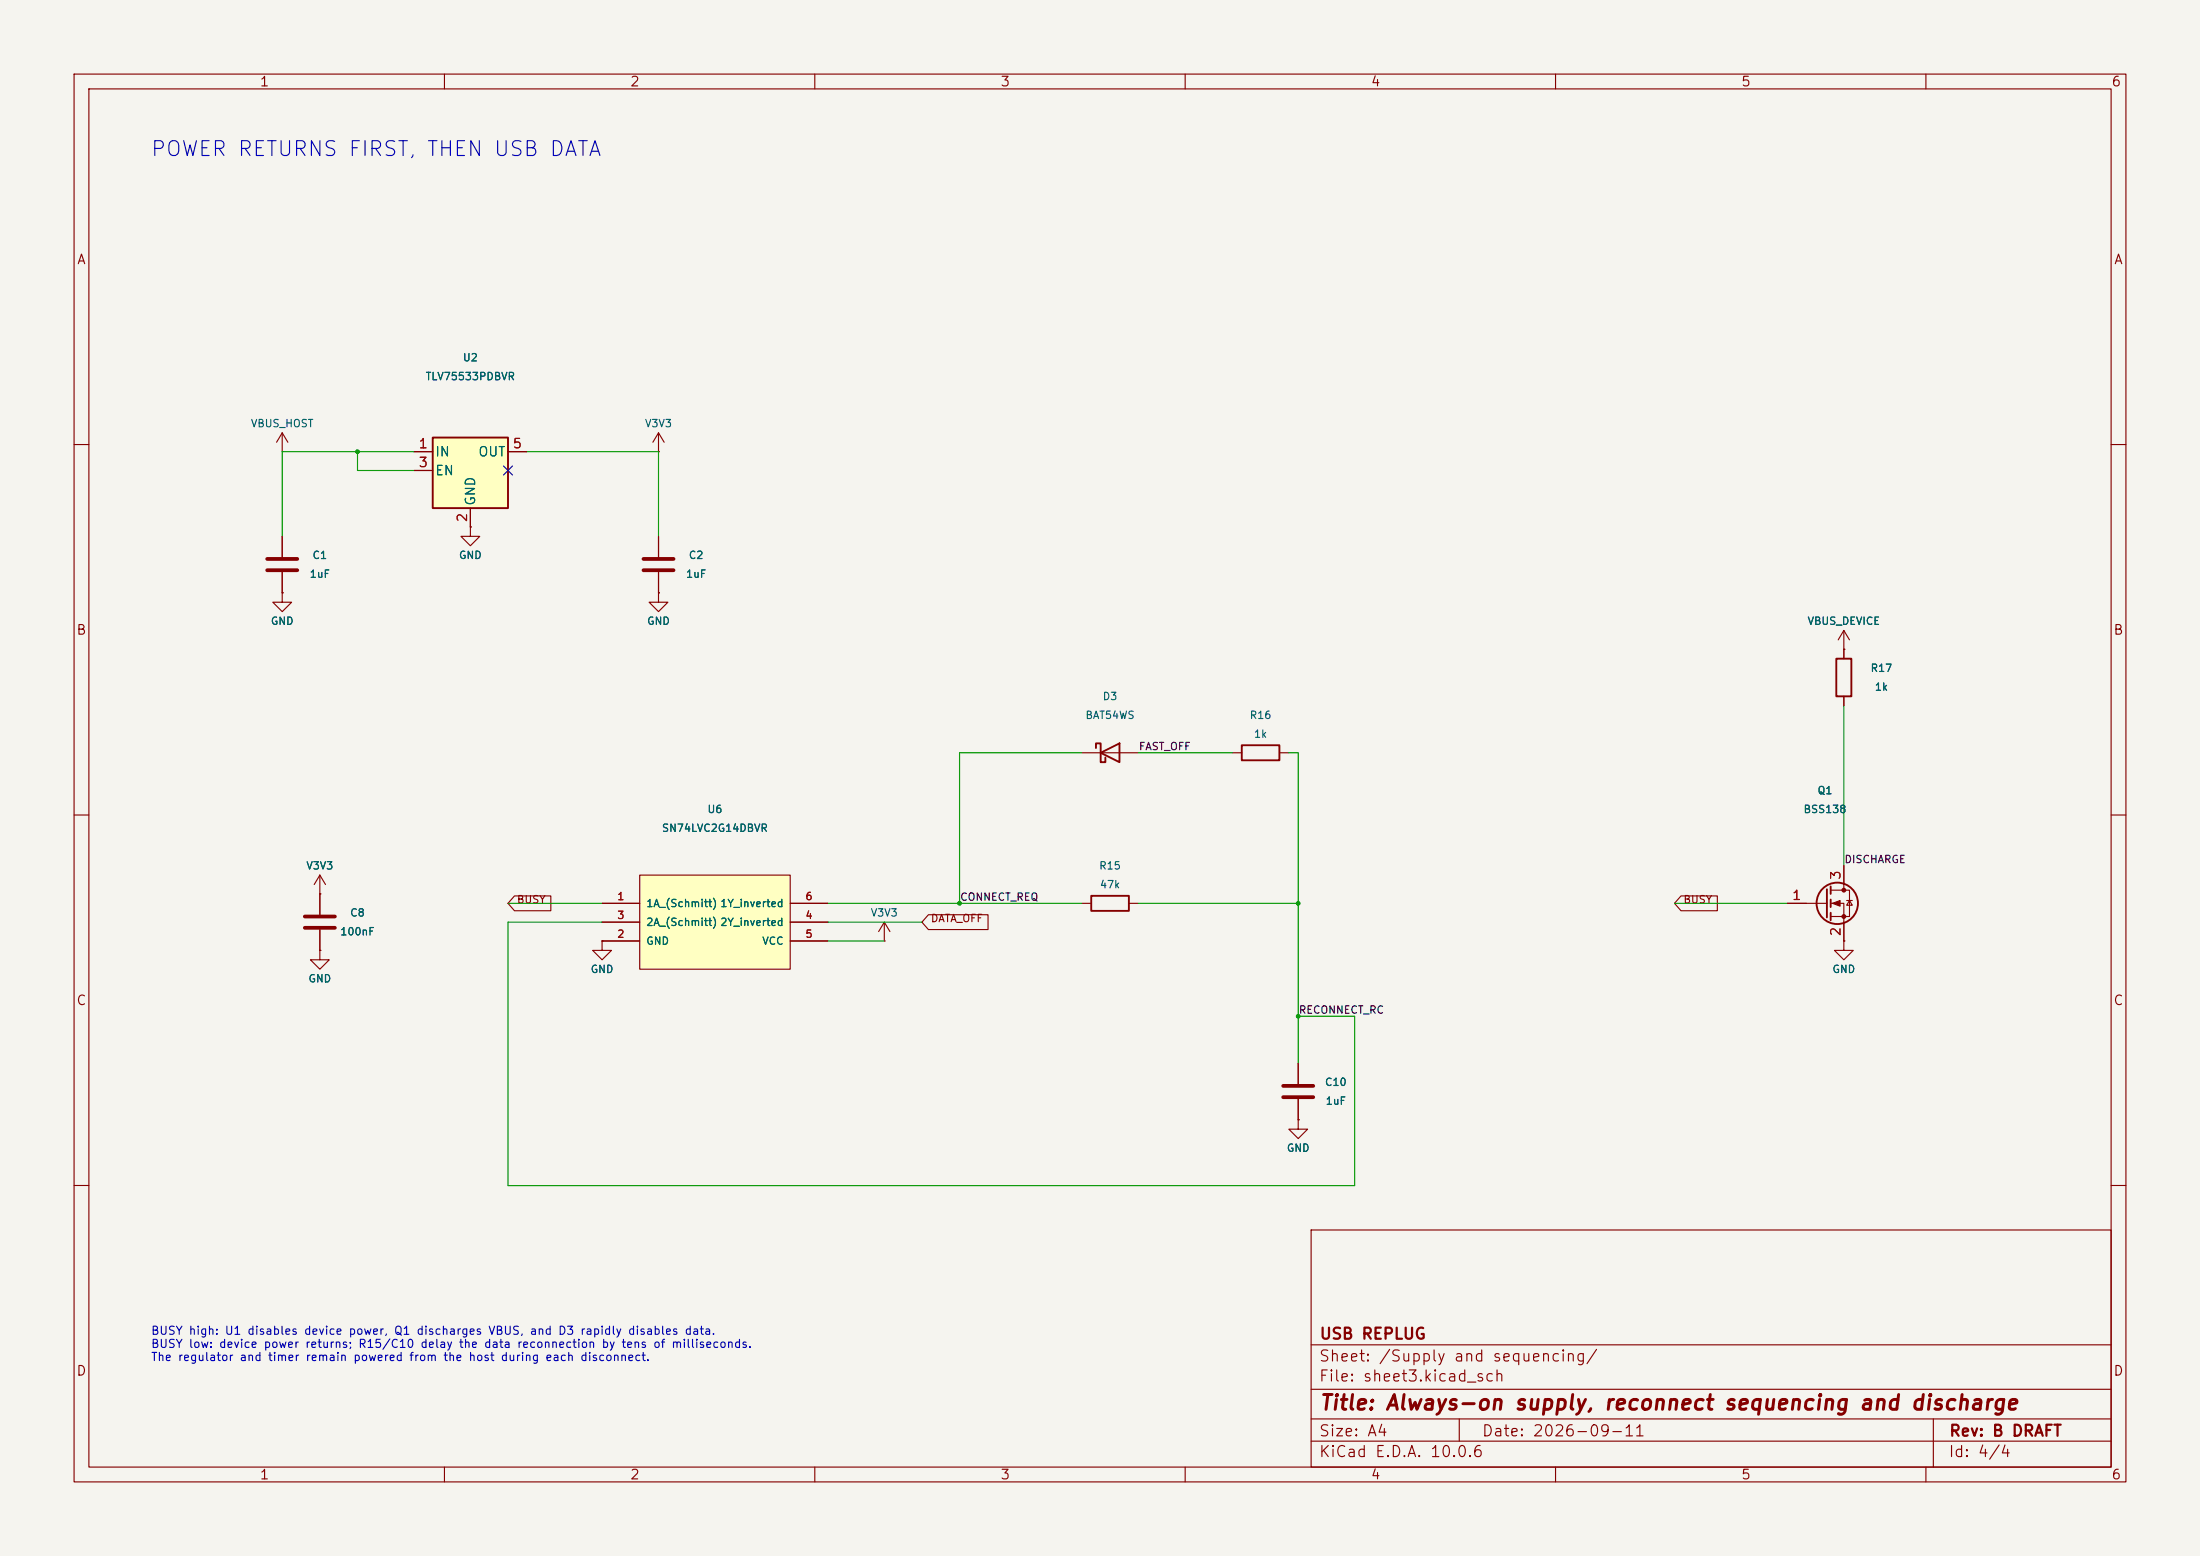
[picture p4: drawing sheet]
(kicad_sch (version 20250114) (generator "eeschema") (paper "A4") (title_block (title "Always-on supply, reconnect sequencing and discharge") (date "2026-09-11") (rev "B DRAFT") (company "USB REPLUG")) (lib_symbols (symbol "Regulator_Linear:TLV75533PDBV" (pin_names (offset 0.254)) (exclude_from_sim no) (in_bom yes) (on_board yes) (in_pos_files yes) (duplicate_pin_numbers_are_jumpers no) (symbol "TLV75533PDBV_0_1" (rectangle (start -5.08 4.445) (end 5.08 -5.08) (stroke (width 0.254) (type default)) (fill (type background)))) (symbol "TLV75533PDBV_1_1" (pin power_in line (at -7.62 2.54 0) (length 2.54) (name "IN" (effects (font (size 1.27 1.27)))) (number "1" (effects (font (size 1.27 1.27))))) (pin power_in line (at 0 -7.62 90) (length 2.54) (name "GND" (effects (font (size 1.27 1.27)))) (number "2" (effects (font (size 1.27 1.27))))) (pin input line (at -7.62 0 0) (length 2.54) (name "EN" (effects (font (size 1.27 1.27)))) (number "3" (effects (font (size 1.27 1.27))))) (pin no_connect line (at 5.08 0 180) (length 2.54) (hide yes) (name "NC" (effects (font (size 1.27 1.27)))) (number "4" (effects (font (size 1.27 1.27))))) (pin power_out line (at 7.62 2.54 180) (length 2.54) (name "OUT" (effects (font (size 1.27 1.27)))) (number "5" (effects (font (size 1.27 1.27)))))) (embedded_fonts no) (property "Reference" "U" (at -3.81 5.715 0) (show_name no) (do_not_autoplace no) (effects (font (size 1.27 1.27)))) (property "Value" "TLV75533PDBV" (at 0 5.715 0) (show_name no) (do_not_autoplace no) (effects (font (size 1.27 1.27)) (justify left))) (property "Footprint" "Package_TO_SOT_SMD:SOT-23-5" (at 0 8.255 0) (show_name no) (do_not_autoplace no) (hide yes) (effects (font (size 1.27 1.27) (italic yes)))) (property "Datasheet" "http://www.ti.com/lit/ds/symlink/tlv755p.pdf" (at 0 1.27 0) (show_name no) (do_not_autoplace no) (hide yes) (effects (font (size 1.27 1.27)))) (property "Description" "500mA Low Dropout Voltage Regulator, Fixed Output 3.3V, SOT-23-5" (at 0 0 0) (show_name no) (do_not_autoplace no) (hide yes) (effects (font (size 1.27 1.27)))) (property "ki_keywords" "LDO Regulator Fixed Positive" (at 0 0 0) (show_name no) (do_not_autoplace no) (hide yes) (effects (font (size 1.27 1.27)))) (property "ki_fp_filters" "SOT?23*" (at 0 0 0) (show_name no) (do_not_autoplace no) (hide yes) (effects (font (size 1.27 1.27))))) (symbol "Device:C" (pin_numbers (hide yes)) (pin_names (offset 0.254)) (exclude_from_sim no) (in_bom yes) (on_board yes) (in_pos_files yes) (duplicate_pin_numbers_are_jumpers no) (property "Reference" "C" (at 0.635 2.54 0) (show_name no) (do_not_autoplace no) (effects (font (size 1.27 1.27)) (justify left))) (property "Value" "C" (at 0.635 -2.54 0) (show_name no) (do_not_autoplace no) (effects (font (size 1.27 1.27)) (justify left))) (property "Footprint" "" (at 0.9652 -3.81 0) (show_name no) (do_not_autoplace no) (hide yes) (effects (font (size 1.27 1.27)))) (property "Datasheet" "" (at 0 0 0) (show_name no) (do_not_autoplace no) (hide yes) (effects (font (size 1.27 1.27)))) (property "Description" "Unpolarized capacitor" (at 0 0 0) (show_name no) (do_not_autoplace no) (hide yes) (effects (font (size 1.27 1.27)))) (property "ki_keywords" "cap capacitor" (at 0 0 0) (show_name no) (do_not_autoplace no) (hide yes) (effects (font (size 1.27 1.27)))) (property "ki_fp_filters" "C_*" (at 0 0 0) (show_name no) (do_not_autoplace no) (hide yes) (effects (font (size 1.27 1.27)))) (symbol "C_0_1" (polyline (pts (xy -2.032 0.762) (xy 2.032 0.762)) (stroke (width 0.508) (type default)) (fill (type none))) (polyline (pts (xy -2.032 -0.762) (xy 2.032 -0.762)) (stroke (width 0.508) (type default)) (fill (type none)))) (symbol "C_1_1" (pin passive line (at 0 3.81 270) (length 2.794) (name "" (effects (font (size 1.27 1.27)))) (number "1" (effects (font (size 1.27 1.27))))) (pin passive line (at 0 -3.81 90) (length 2.794) (name "" (effects (font (size 1.27 1.27)))) (number "2" (effects (font (size 1.27 1.27)))))) (embedded_fonts no)) (symbol "Replug:SN74LVC2G14DBV" (pin_names (offset 0.8)) (in_bom yes) (on_board yes) (property "Reference" "U" (at 0 8.89 0) (effects (font (size 1.27 1.27)))) (property "Value" "SN74LVC2G14DBV" (at 0 -8.89 0) (effects (font (size 1.27 1.27)))) (symbol "SN74LVC2G14DBV_0_1" (rectangle (start -10.16 6.35) (end 10.16 -6.35) (stroke (width 0) (type default)) (fill (type background)))) (symbol "SN74LVC2G14DBV_1_1" (pin input line (at -15.24 2.54 0) (length 5.08) (name "1A (Schmitt)" (effects (font (size 1.0 1.0)))) (number "1" (effects (font (size 1 1))))) (pin input line (at -15.24 0.0 0) (length 5.08) (name "2A (Schmitt)" (effects (font (size 1.0 1.0)))) (number "3" (effects (font (size 1 1))))) (pin power_in line (at -15.24 -2.54 0) (length 5.08) (name "GND" (effects (font (size 1.0 1.0)))) (number "2" (effects (font (size 1 1))))) (pin output line (at 15.24 2.54 180) (length 5.08) (name "1Y inverted" (effects (font (size 1.0 1.0)))) (number "6" (effects (font (size 1 1))))) (pin output line (at 15.24 0.0 180) (length 5.08) (name "2Y inverted" (effects (font (size 1.0 1.0)))) (number "4" (effects (font (size 1 1))))) (pin power_in line (at 15.24 -2.54 180) (length 5.08) (name "VCC" (effects (font (size 1.0 1.0)))) (number "5" (effects (font (size 1 1))))))) (symbol "Device:R" (pin_numbers (hide yes)) (pin_names (offset 0)) (exclude_from_sim no) (in_bom yes) (on_board yes) (in_pos_files yes) (duplicate_pin_numbers_are_jumpers no) (property "Reference" "R" (at 2.032 0 90) (show_name no) (do_not_autoplace no) (effects (font (size 1.27 1.27)))) (property "Value" "R" (at 0 0 90) (show_name no) (do_not_autoplace no) (effects (font (size 1.27 1.27)))) (property "Footprint" "" (at -1.778 0 90) (show_name no) (do_not_autoplace no) (hide yes) (effects (font (size 1.27 1.27)))) (property "Datasheet" "" (at 0 0 0) (show_name no) (do_not_autoplace no) (hide yes) (effects (font (size 1.27 1.27)))) (property "Description" "Resistor" (at 0 0 0) (show_name no) (do_not_autoplace no) (hide yes) (effects (font (size 1.27 1.27)))) (property "ki_keywords" "R res resistor" (at 0 0 0) (show_name no) (do_not_autoplace no) (hide yes) (effects (font (size 1.27 1.27)))) (property "ki_fp_filters" "R_*" (at 0 0 0) (show_name no) (do_not_autoplace no) (hide yes) (effects (font (size 1.27 1.27)))) (symbol "R_0_1" (rectangle (start -1.016 -2.54) (end 1.016 2.54) (stroke (width 0.254) (type default)) (fill (type none)))) (symbol "R_1_1" (pin passive line (at 0 3.81 270) (length 1.27) (name "" (effects (font (size 1.27 1.27)))) (number "1" (effects (font (size 1.27 1.27))))) (pin passive line (at 0 -3.81 90) (length 1.27) (name "" (effects (font (size 1.27 1.27)))) (number "2" (effects (font (size 1.27 1.27)))))) (embedded_fonts no)) (symbol "Device:D_Schottky" (pin_numbers (hide yes)) (pin_names (offset 1.016) (hide yes)) (exclude_from_sim no) (in_bom yes) (on_board yes) (in_pos_files yes) (duplicate_pin_numbers_are_jumpers no) (property "Reference" "D" (at 0 2.54 0) (show_name no) (do_not_autoplace no) (effects (font (size 1.27 1.27)))) (property "Value" "D_Schottky" (at 0 -2.54 0) (show_name no) (do_not_autoplace no) (effects (font (size 1.27 1.27)))) (property "Footprint" "" (at 0 0 0) (show_name no) (do_not_autoplace no) (hide yes) (effects (font (size 1.27 1.27)))) (property "Datasheet" "" (at 0 0 0) (show_name no) (do_not_autoplace no) (hide yes) (effects (font (size 1.27 1.27)))) (property "Description" "Schottky diode" (at 0 0 0) (show_name no) (do_not_autoplace no) (hide yes) (effects (font (size 1.27 1.27)))) (property "ki_keywords" "diode Schottky" (at 0 0 0) (show_name no) (do_not_autoplace no) (hide yes) (effects (font (size 1.27 1.27)))) (property "ki_fp_filters" "TO-???* *_Diode_* *SingleDiode* D_*" (at 0 0 0) (show_name no) (do_not_autoplace no) (hide yes) (effects (font (size 1.27 1.27)))) (symbol "D_Schottky_0_1" (polyline (pts (xy -1.905 0.635) (xy -1.905 1.27) (xy -1.27 1.27) (xy -1.27 -1.27) (xy -0.635 -1.27) (xy -0.635 -0.635)) (stroke (width 0.254) (type default)) (fill (type none))) (polyline (pts (xy 1.27 1.27) (xy 1.27 -1.27) (xy -1.27 0) (xy 1.27 1.27)) (stroke (width 0.254) (type default)) (fill (type none))) (polyline (pts (xy 1.27 0) (xy -1.27 0)) (stroke (width 0) (type default)) (fill (type none)))) (symbol "D_Schottky_1_1" (pin passive line (at -3.81 0 0) (length 2.54) (name "K" (effects (font (size 1.27 1.27)))) (number "1" (effects (font (size 1.27 1.27))))) (pin passive line (at 3.81 0 180) (length 2.54) (name "A" (effects (font (size 1.27 1.27)))) (number "2" (effects (font (size 1.27 1.27)))))) (embedded_fonts no)) (symbol "Transistor_FET:BSS138" (pin_names (offset 0) (hide yes)) (exclude_from_sim no) (in_bom yes) (on_board yes) (in_pos_files yes) (duplicate_pin_numbers_are_jumpers no) (symbol "BSS138_0_1" (polyline (pts (xy 0.254 1.905) (xy 0.254 -1.905)) (stroke (width 0.254) (type default)) (fill (type none))) (polyline (pts (xy 0.254 0) (xy -2.54 0)) (stroke (width 0) (type default)) (fill (type none))) (polyline (pts (xy 0.762 2.286) (xy 0.762 1.27)) (stroke (width 0.254) (type default)) (fill (type none))) (polyline (pts (xy 0.762 0.508) (xy 0.762 -0.508)) (stroke (width 0.254) (type default)) (fill (type none))) (polyline (pts (xy 0.762 -1.27) (xy 0.762 -2.286)) (stroke (width 0.254) (type default)) (fill (type none))) (polyline (pts (xy 0.762 -1.778) (xy 3.302 -1.778) (xy 3.302 1.778) (xy 0.762 1.778)) (stroke (width 0) (type default)) (fill (type none))) (polyline (pts (xy 1.016 0) (xy 2.032 0.381) (xy 2.032 -0.381) (xy 1.016 0)) (stroke (width 0) (type default)) (fill (type outline))) (circle (center 1.651 0) (radius 2.794) (stroke (width 0.254) (type default)) (fill (type none))) (polyline (pts (xy 2.54 2.54) (xy 2.54 1.778)) (stroke (width 0) (type default)) (fill (type none))) (circle (center 2.54 1.778) (radius 0.254) (stroke (width 0) (type default)) (fill (type outline))) (circle (center 2.54 -1.778) (radius 0.254) (stroke (width 0) (type default)) (fill (type outline))) (polyline (pts (xy 2.54 -2.54) (xy 2.54 0) (xy 0.762 0)) (stroke (width 0) (type default)) (fill (type none))) (polyline (pts (xy 2.921 0.381) (xy 3.683 0.381)) (stroke (width 0) (type default)) (fill (type none))) (polyline (pts (xy 3.302 0.381) (xy 2.921 -0.254) (xy 3.683 -0.254) (xy 3.302 0.381)) (stroke (width 0) (type default)) (fill (type none)))) (symbol "BSS138_1_1" (pin input line (at -5.08 0 0) (length 2.54) (name "G" (effects (font (size 1.27 1.27)))) (number "1" (effects (font (size 1.27 1.27))))) (pin passive line (at 2.54 -5.08 90) (length 2.54) (name "S" (effects (font (size 1.27 1.27)))) (number "2" (effects (font (size 1.27 1.27))))) (pin passive line (at 2.54 5.08 270) (length 2.54) (name "D" (effects (font (size 1.27 1.27)))) (number "3" (effects (font (size 1.27 1.27)))))) (embedded_fonts no) (property "Reference" "Q" (at 5.08 1.905 0) (show_name no) (do_not_autoplace no) (effects (font (size 1.27 1.27)) (justify left))) (property "Value" "BSS138" (at 5.08 0 0) (show_name no) (do_not_autoplace no) (effects (font (size 1.27 1.27)) (justify left))) (property "Footprint" "Package_TO_SOT_SMD:SOT-23" (at 5.08 -1.905 0) (show_name no) (do_not_autoplace no) (hide yes) (effects (font (size 1.27 1.27) (italic yes)) (justify left))) (property "Datasheet" "https://www.onsemi.com/pub/Collateral/BSS138-D.PDF" (at 5.08 -3.81 0) (show_name no) (do_not_autoplace no) (hide yes) (effects (font (size 1.27 1.27)) (justify left))) (property "Description" "50V Vds, 0.22A Id, N-Channel MOSFET, SOT-23" (at 0 0 0) (show_name no) (do_not_autoplace no) (hide yes) (effects (font (size 1.27 1.27)))) (property "ki_keywords" "N-Channel MOSFET" (at 0 0 0) (show_name no) (do_not_autoplace no) (hide yes) (effects (font (size 1.27 1.27)))) (property "ki_fp_filters" "SOT?23*" (at 0 0 0) (show_name no) (do_not_autoplace no) (hide yes) (effects (font (size 1.27 1.27))))) (symbol "power:VCC" (power global) (pin_numbers (hide yes)) (pin_names (offset 0) (hide yes)) (exclude_from_sim no) (in_bom yes) (on_board yes) (in_pos_files yes) (duplicate_pin_numbers_are_jumpers no) (property "Reference" "#PWR" (at 0 -3.81 0) (show_name no) (do_not_autoplace no) (hide yes) (effects (font (size 1.27 1.27)))) (property "Value" "VCC" (at 0 3.556 0) (show_name no) (do_not_autoplace no) (effects (font (size 1.27 1.27)))) (property "Footprint" "" (at 0 0 0) (show_name no) (do_not_autoplace no) (hide yes) (effects (font (size 1.27 1.27)))) (property "Datasheet" "" (at 0 0 0) (show_name no) (do_not_autoplace no) (hide yes) (effects (font (size 1.27 1.27)))) (property "Description" "Power symbol creates a global label with name \"VCC\"" (at 0 0 0) (show_name no) (do_not_autoplace no) (hide yes) (effects (font (size 1.27 1.27)))) (property "ki_keywords" "global power" (at 0 0 0) (show_name no) (do_not_autoplace no) (hide yes) (effects (font (size 1.27 1.27)))) (symbol "VCC_0_1" (polyline (pts (xy -0.762 1.27) (xy 0 2.54)) (stroke (width 0) (type default)) (fill (type none))) (polyline (pts (xy 0 2.54) (xy 0.762 1.27)) (stroke (width 0) (type default)) (fill (type none))) (polyline (pts (xy 0 0) (xy 0 2.54)) (stroke (width 0) (type default)) (fill (type none)))) (symbol "VCC_1_1" (pin power_in line (at 0 0 90) (length 0) (name "" (effects (font (size 1.27 1.27)))) (number "1" (effects (font (size 1.27 1.27)))))) (embedded_fonts no)) (symbol "power:GND" (power global) (pin_numbers (hide yes)) (pin_names (offset 0) (hide yes)) (exclude_from_sim no) (in_bom yes) (on_board yes) (in_pos_files yes) (duplicate_pin_numbers_are_jumpers no) (property "Reference" "#PWR" (at 0 -6.35 0) (show_name no) (do_not_autoplace no) (hide yes) (effects (font (size 1.27 1.27)))) (property "Value" "GND" (at 0 -3.81 0) (show_name no) (do_not_autoplace no) (effects (font (size 1.27 1.27)))) (property "Footprint" "" (at 0 0 0) (show_name no) (do_not_autoplace no) (hide yes) (effects (font (size 1.27 1.27)))) (property "Datasheet" "" (at 0 0 0) (show_name no) (do_not_autoplace no) (hide yes) (effects (font (size 1.27 1.27)))) (property "Description" "Power symbol creates a global label with name \"GND\" , ground" (at 0 0 0) (show_name no) (do_not_autoplace no) (hide yes) (effects (font (size 1.27 1.27)))) (property "ki_keywords" "global power" (at 0 0 0) (show_name no) (do_not_autoplace no) (hide yes) (effects (font (size 1.27 1.27)))) (symbol "GND_0_1" (polyline (pts (xy 0 0) (xy 0 -1.27) (xy 1.27 -1.27) (xy 0 -2.54) (xy -1.27 -1.27) (xy 0 -1.27)) (stroke (width 0) (type default)) (fill (type none)))) (symbol "GND_1_1" (pin power_in line (at 0 0 270) (length 0) (name "" (effects (font (size 1.27 1.27)))) (number "1" (effects (font (size 1.27 1.27)))))) (embedded_fonts no))) (symbol (lib_id "Regulator_Linear:TLV75533PDBV") (at 63.5 63.5 0) (unit 1) (in_bom yes) (on_board yes) (dnp no) (property "Reference" "U2" (at 63.5 48.26 0) (effects (font (size 1.0 1.0)))) (property "Value" "TLV75533PDBVR" (at 63.5 50.8 0) (effects (font (size 1.0 1.0)))) (property "Footprint" "Package_TO_SOT_SMD:SOT-23-5" (at 63.5 63.5 0) (effects (font (size 1.0 1.0)) (hide yes))) (property "Datasheet" "https://www.ti.com/lit/ds/symlink/tlv755p.pdf" (at 63.5 63.5 0) (effects (font (size 1.0 1.0)) (hide yes))) (property "MPN" "TLV75533PDBVR" (at 63.5 63.5 0) (effects (font (size 1.0 1.0)) (hide yes))) (property "Manufacturer" "Texas Instruments" (at 63.5 63.5 0) (effects (font (size 1.0 1.0)) (hide yes))) (property "LCSC" "C404027" (at 63.5 63.5 0) (effects (font (size 1.0 1.0)) (hide yes)))) (no_connect (at 68.58 63.5)) (symbol (lib_id "Device:C") (at 38.1 76.2 0) (unit 1) (in_bom yes) (on_board yes) (dnp no) (property "Reference" "C1" (at 43.18 74.93 0) (effects (font (size 1.0 1.0)))) (property "Value" "1uF" (at 43.18 77.47 0) (effects (font (size 1.0 1.0)))) (property "Footprint" "Capacitor_SMD:C_0603_1608Metric" (at 38.1 76.2 0) (effects (font (size 1.0 1.0)) (hide yes))) (property "Datasheet" "https://www.lcsc.com/datasheet/C15849.pdf" (at 38.1 76.2 0) (effects (font (size 1.0 1.0)) (hide yes))) (property "MPN" "CL10A105KB8NNNC" (at 38.1 76.2 0) (effects (font (size 1.0 1.0)) (hide yes))) (property "Manufacturer" "Samsung Electro-Mechanics" (at 38.1 76.2 0) (effects (font (size 1.0 1.0)) (hide yes))) (property "LCSC" "C15849" (at 38.1 76.2 0) (effects (font (size 1.0 1.0)) (hide yes)))) (symbol (lib_id "Device:C") (at 88.9 76.2 0) (unit 1) (in_bom yes) (on_board yes) (dnp no) (property "Reference" "C2" (at 93.98 74.93 0) (effects (font (size 1.0 1.0)))) (property "Value" "1uF" (at 93.98 77.47 0) (effects (font (size 1.0 1.0)))) (property "Footprint" "Capacitor_SMD:C_0603_1608Metric" (at 88.9 76.2 0) (effects (font (size 1.0 1.0)) (hide yes))) (property "Datasheet" "https://www.lcsc.com/datasheet/C15849.pdf" (at 88.9 76.2 0) (effects (font (size 1.0 1.0)) (hide yes))) (property "MPN" "CL10A105KB8NNNC" (at 88.9 76.2 0) (effects (font (size 1.0 1.0)) (hide yes))) (property "Manufacturer" "Samsung Electro-Mechanics" (at 88.9 76.2 0) (effects (font (size 1.0 1.0)) (hide yes))) (property "LCSC" "C15849" (at 88.9 76.2 0) (effects (font (size 1.0 1.0)) (hide yes)))) (symbol (lib_id "Replug:SN74LVC2G14DBV") (at 96.52 124.46 0) (unit 1) (in_bom yes) (on_board yes) (dnp no) (property "Reference" "U6" (at 96.52 109.22 0) (effects (font (size 1.0 1.0)))) (property "Value" "SN74LVC2G14DBVR" (at 96.52 111.75999999999999 0) (effects (font (size 1.0 1.0)))) (property "Footprint" "Package_TO_SOT_SMD:SOT-23-6" (at 96.52 124.46 0) (effects (font (size 1.0 1.0)) (hide yes))) (property "Datasheet" "https://www.ti.com/lit/ds/symlink/sn74lvc2g14.pdf" (at 96.52 124.46 0) (effects (font (size 1.0 1.0)) (hide yes))) (property "MPN" "SN74LVC2G14DBVR" (at 96.52 124.46 0) (effects (font (size 1.0 1.0)) (hide yes))) (property "Manufacturer" "Texas Instruments" (at 96.52 124.46 0) (effects (font (size 1.0 1.0)) (hide yes))) (property "LCSC" "C12401" (at 96.52 124.46 0) (effects (font (size 1.0 1.0)) (hide yes)))) (symbol (lib_id "Device:C") (at 43.18 124.46 0) (unit 1) (in_bom yes) (on_board yes) (dnp no) (property "Reference" "C8" (at 48.26 123.19 0) (effects (font (size 1.0 1.0)))) (property "Value" "100nF" (at 48.26 125.72999999999999 0) (effects (font (size 1.0 1.0)))) (property "Footprint" "Capacitor_SMD:C_0603_1608Metric" (at 43.18 124.46 0) (effects (font (size 1.0 1.0)) (hide yes))) (property "Datasheet" "https://www.lcsc.com/datasheet/C14663.pdf" (at 43.18 124.46 0) (effects (font (size 1.0 1.0)) (hide yes))) (property "MPN" "CC0603KRX7R9BB104" (at 43.18 124.46 0) (effects (font (size 1.0 1.0)) (hide yes))) (property "Manufacturer" "YAGEO" (at 43.18 124.46 0) (effects (font (size 1.0 1.0)) (hide yes))) (property "LCSC" "C14663" (at 43.18 124.46 0) (effects (font (size 1.0 1.0)) (hide yes)))) (symbol (lib_id "Device:R") (at 149.86 121.92 90) (unit 1) (in_bom yes) (on_board yes) (dnp no) (property "Reference" "R15" (at 149.86 116.84 90) (effects (font (size 1.0 1.0)))) (property "Value" "47k" (at 149.86 119.38 90) (effects (font (size 1.0 1.0)))) (property "Footprint" "Resistor_SMD:R_0603_1608Metric" (at 149.86 121.92 90) (effects (font (size 1.0 1.0)) (hide yes))) (property "Datasheet" "https://www.lcsc.com/datasheet/C25819.pdf" (at 149.86 121.92 90) (effects (font (size 1.0 1.0)) (hide yes))) (property "MPN" "0603WAF4702T5E" (at 149.86 121.92 90) (effects (font (size 1.0 1.0)) (hide yes))) (property "Manufacturer" "UNI-ROYAL" (at 149.86 121.92 90) (effects (font (size 1.0 1.0)) (hide yes))) (property "LCSC" "C25819" (at 149.86 121.92 90) (effects (font (size 1.0 1.0)) (hide yes)))) (symbol (lib_id "Device:R") (at 170.18 101.6 270) (unit 1) (in_bom yes) (on_board yes) (dnp no) (property "Reference" "R16" (at 170.18 96.52 270) (effects (font (size 1.0 1.0)))) (property "Value" "1k" (at 170.18 99.05999999999999 270) (effects (font (size 1.0 1.0)))) (property "Footprint" "Resistor_SMD:R_0603_1608Metric" (at 170.18 101.6 270) (effects (font (size 1.0 1.0)) (hide yes))) (property "Datasheet" "https://www.lcsc.com/datasheet/C21190.pdf" (at 170.18 101.6 270) (effects (font (size 1.0 1.0)) (hide yes))) (property "MPN" "0603WAF1001T5E" (at 170.18 101.6 270) (effects (font (size 1.0 1.0)) (hide yes))) (property "Manufacturer" "UNI-ROYAL" (at 170.18 101.6 270) (effects (font (size 1.0 1.0)) (hide yes))) (property "LCSC" "C21190" (at 170.18 101.6 270) (effects (font (size 1.0 1.0)) (hide yes)))) (symbol (lib_id "Device:D_Schottky") (at 149.86 101.6 0) (unit 1) (in_bom yes) (on_board yes) (dnp no) (property "Reference" "D3" (at 149.86 93.97999999999999 0) (effects (font (size 1.0 1.0)))) (property "Value" "BAT54WS" (at 149.86 96.52 0) (effects (font (size 1.0 1.0)))) (property "Footprint" "Diode_SMD:D_SOD-323" (at 149.86 101.6 0) (effects (font (size 1.0 1.0)) (hide yes))) (property "Datasheet" "https://www.diodes.com/datasheet/download/BAT54WS.pdf" (at 149.86 101.6 0) (effects (font (size 1.0 1.0)) (hide yes))) (property "MPN" "BAT54WS-7-F" (at 149.86 101.6 0) (effects (font (size 1.0 1.0)) (hide yes))) (property "Manufacturer" "Diodes Incorporated" (at 149.86 101.6 0) (effects (font (size 1.0 1.0)) (hide yes))) (property "LCSC" "C124205" (at 149.86 101.6 0) (effects (font (size 1.0 1.0)) (hide yes)))) (symbol (lib_id "Device:C") (at 175.26 147.32 0) (unit 1) (in_bom yes) (on_board yes) (dnp no) (property "Reference" "C10" (at 180.34 146.04999999999998 0) (effects (font (size 1.0 1.0)))) (property "Value" "1uF" (at 180.34 148.59 0) (effects (font (size 1.0 1.0)))) (property "Footprint" "Capacitor_SMD:C_0603_1608Metric" (at 175.26 147.32 0) (effects (font (size 1.0 1.0)) (hide yes))) (property "Datasheet" "https://www.lcsc.com/datasheet/C15849.pdf" (at 175.26 147.32 0) (effects (font (size 1.0 1.0)) (hide yes))) (property "MPN" "CL10A105KB8NNNC" (at 175.26 147.32 0) (effects (font (size 1.0 1.0)) (hide yes))) (property "Manufacturer" "Samsung Electro-Mechanics" (at 175.26 147.32 0) (effects (font (size 1.0 1.0)) (hide yes))) (property "LCSC" "C15849" (at 175.26 147.32 0) (effects (font (size 1.0 1.0)) (hide yes)))) (symbol (lib_id "Transistor_FET:BSS138") (at 246.38 121.92 0) (unit 1) (in_bom yes) (on_board yes) (dnp no) (property "Reference" "Q1" (at 246.38 106.68 0) (effects (font (size 1.0 1.0)))) (property "Value" "BSS138" (at 246.38 109.22 0) (effects (font (size 1.0 1.0)))) (property "Footprint" "Package_TO_SOT_SMD:SOT-23" (at 246.38 121.92 0) (effects (font (size 1.0 1.0)) (hide yes))) (property "Datasheet" "https://www.onsemi.com/pdf/datasheet/bss138lt1-d.pdf" (at 246.38 121.92 0) (effects (font (size 1.0 1.0)) (hide yes))) (property "MPN" "BSS138LT1G" (at 246.38 121.92 0) (effects (font (size 1.0 1.0)) (hide yes))) (property "Manufacturer" "onsemi" (at 246.38 121.92 0) (effects (font (size 1.0 1.0)) (hide yes))) (property "LCSC" "C82045" (at 246.38 121.92 0) (effects (font (size 1.0 1.0)) (hide yes)))) (symbol (lib_id "Device:R") (at 248.92 91.44 0) (unit 1) (in_bom yes) (on_board yes) (dnp no) (property "Reference" "R17" (at 254.0 90.17 0) (effects (font (size 1.0 1.0)))) (property "Value" "1k" (at 254.0 92.71 0) (effects (font (size 1.0 1.0)))) (property "Footprint" "Resistor_SMD:R_0603_1608Metric" (at 248.92 91.44 0) (effects (font (size 1.0 1.0)) (hide yes))) (property "Datasheet" "https://www.lcsc.com/datasheet/C21190.pdf" (at 248.92 91.44 0) (effects (font (size 1.0 1.0)) (hide yes))) (property "MPN" "0603WAF1001T5E" (at 248.92 91.44 0) (effects (font (size 1.0 1.0)) (hide yes))) (property "Manufacturer" "UNI-ROYAL" (at 248.92 91.44 0) (effects (font (size 1.0 1.0)) (hide yes))) (property "LCSC" "C21190" (at 248.92 91.44 0) (effects (font (size 1.0 1.0)) (hide yes)))) (text "POWER RETURNS FIRST, THEN USB DATA" (at 20.32 20.32 0) (effects (font (size 2 2)) (justify left))) (symbol (lib_id "power:VCC") (at 38.1 60.96 0) (unit 1) (in_bom no) (on_board yes) (property "Reference" "#PWR32" (at 38.1 60.96 0) (effects (font (size 1 1)) (hide yes))) (property "Value" "VBUS_HOST" (at 38.1 57.15 0) (effects (font (size 1 1))))) (symbol (lib_id "power:GND") (at 38.1 80.01 0) (unit 1) (in_bom no) (on_board yes) (property "Reference" "#PWR33" (at 38.1 80.01 0) (effects (font (size 1 1)) (hide yes))) (property "Value" "GND" (at 38.1 83.82000000000001 0) (effects (font (size 1 1))))) (symbol (lib_id "power:VCC") (at 88.9 60.96 0) (unit 1) (in_bom no) (on_board yes) (property "Reference" "#PWR34" (at 88.9 60.96 0) (effects (font (size 1 1)) (hide yes))) (property "Value" "V3V3" (at 88.9 57.15 0) (effects (font (size 1 1))))) (symbol (lib_id "power:GND") (at 88.9 80.01 0) (unit 1) (in_bom no) (on_board yes) (property "Reference" "#PWR35" (at 88.9 80.01 0) (effects (font (size 1 1)) (hide yes))) (property "Value" "GND" (at 88.9 83.82000000000001 0) (effects (font (size 1 1))))) (symbol (lib_id "power:GND") (at 63.5 71.12 0) (unit 1) (in_bom no) (on_board yes) (property "Reference" "#PWR36" (at 63.5 71.12 0) (effects (font (size 1 1)) (hide yes))) (property "Value" "GND" (at 63.5 74.93 0) (effects (font (size 1 1))))) (global_label "BUSY" (shape input) (at 68.58 121.92 0) (effects (font (size 1 1)) (justify left bottom))) (symbol (lib_id "power:GND") (at 81.28 127.0 0) (unit 1) (in_bom no) (on_board yes) (property "Reference" "#PWR38" (at 81.28 127.0 0) (effects (font (size 1 1)) (hide yes))) (property "Value" "GND" (at 81.28 130.81 0) (effects (font (size 1 1))))) (symbol (lib_id "power:GND") (at 175.26 151.13 0) (unit 1) (in_bom no) (on_board yes) (property "Reference" "#PWR39" (at 175.26 151.13 0) (effects (font (size 1 1)) (hide yes))) (property "Value" "GND" (at 175.26 154.94 0) (effects (font (size 1 1))))) (label "RECONNECT_RC" (at 175.26 137.16 0) (effects (font (size 1 1)) (justify left bottom))) (label "CONNECT_REQ" (at 129.54 121.92 0) (effects (font (size 1 1)) (justify left bottom))) (label "FAST_OFF" (at 153.67 101.6 0) (effects (font (size 1 1)) (justify left bottom))) (global_label "DATA_OFF" (shape input) (at 124.46 124.46 0) (effects (font (size 1 1)) (justify left bottom))) (symbol (lib_id "power:VCC") (at 119.38 127.0 0) (unit 1) (in_bom no) (on_board yes) (property "Reference" "#PWR314" (at 119.38 127.0 0) (effects (font (size 1 1)) (hide yes))) (property "Value" "V3V3" (at 119.38 123.19 0) (effects (font (size 1 1))))) (symbol (lib_id "power:VCC") (at 43.18 120.65 0) (unit 1) (in_bom no) (on_board yes) (property "Reference" "#PWR315" (at 43.18 120.65 0) (effects (font (size 1 1)) (hide yes))) (property "Value" "V3V3" (at 43.18 116.84 0) (effects (font (size 1 1))))) (symbol (lib_id "power:GND") (at 43.18 128.27 0) (unit 1) (in_bom no) (on_board yes) (property "Reference" "#PWR316" (at 43.18 128.27 0) (effects (font (size 1 1)) (hide yes))) (property "Value" "GND" (at 43.18 132.08 0) (effects (font (size 1 1))))) (symbol (lib_id "power:VCC") (at 248.92 87.63 0) (unit 1) (in_bom no) (on_board yes) (property "Reference" "#PWR317" (at 248.92 87.63 0) (effects (font (size 1 1)) (hide yes))) (property "Value" "VBUS_DEVICE" (at 248.92 83.82 0) (effects (font (size 1 1))))) (symbol (lib_id "power:GND") (at 248.92 127.0 0) (unit 1) (in_bom no) (on_board yes) (property "Reference" "#PWR318" (at 248.92 127.0 0) (effects (font (size 1 1)) (hide yes))) (property "Value" "GND" (at 248.92 130.81 0) (effects (font (size 1 1))))) (global_label "BUSY" (shape input) (at 226.06 121.92 0) (effects (font (size 1 1)) (justify left bottom))) (label "DISCHARGE" (at 248.92 116.84 0) (effects (font (size 1 1)) (justify left bottom))) (text "BUSY high: U1 disables device power, Q1 discharges VBUS, and D3 rapidly disables data.\nBUSY low: device power returns; R15/C10 delay the data reconnection by tens of milliseconds.\nThe regulator and timer remain powered from the host during each disconnect." (at 20.32 181.61 0) (effects (font (size 1.1 1.1)) (justify left))) (wire (pts (xy 38.1 60.96) (xy 38.1 72.39)) (stroke (width 0.1524) (type default))) (wire (pts (xy 38.1 60.96) (xy 48.26 60.96)) (stroke (width 0.1524) (type default))) (wire (pts (xy 48.26 60.96) (xy 48.26 63.5)) (stroke (width 0.1524) (type default))) (wire (pts (xy 48.26 60.96) (xy 55.88 60.96)) (stroke (width 0.1524) (type default))) (wire (pts (xy 48.26 63.5) (xy 55.88 63.5)) (stroke (width 0.1524) (type default))) (wire (pts (xy 68.58 121.92) (xy 81.28 121.92)) (stroke (width 0.1524) (type default))) (wire (pts (xy 68.58 124.46) (xy 68.58 160.02)) (stroke (width 0.1524) (type default))) (wire (pts (xy 68.58 124.46) (xy 81.28 124.46)) (stroke (width 0.1524) (type default))) (wire (pts (xy 68.58 160.02) (xy 182.88 160.02)) (stroke (width 0.1524) (type default))) (wire (pts (xy 71.12 60.96) (xy 88.9 60.96)) (stroke (width 0.1524) (type default))) (wire (pts (xy 88.9 60.96) (xy 88.9 72.39)) (stroke (width 0.1524) (type default))) (wire (pts (xy 111.76 121.92) (xy 129.54 121.92)) (stroke (width 0.1524) (type default))) (wire (pts (xy 111.76 124.46) (xy 124.46 124.46)) (stroke (width 0.1524) (type default))) (wire (pts (xy 111.76 127.0) (xy 119.38 127.0)) (stroke (width 0.1524) (type default))) (wire (pts (xy 129.54 101.6) (xy 129.54 121.92)) (stroke (width 0.1524) (type default))) (wire (pts (xy 129.54 101.6) (xy 146.05 101.6)) (stroke (width 0.1524) (type default))) (wire (pts (xy 129.54 121.92) (xy 146.05 121.92)) (stroke (width 0.1524) (type default))) (wire (pts (xy 153.67 101.6) (xy 166.37 101.6)) (stroke (width 0.1524) (type default))) (wire (pts (xy 153.67 121.92) (xy 175.26 121.92)) (stroke (width 0.1524) (type default))) (wire (pts (xy 173.99 101.6) (xy 175.26 101.6)) (stroke (width 0.1524) (type default))) (wire (pts (xy 175.26 101.6) (xy 175.26 121.92)) (stroke (width 0.1524) (type default))) (wire (pts (xy 175.26 121.92) (xy 175.26 137.16)) (stroke (width 0.1524) (type default))) (wire (pts (xy 175.26 137.16) (xy 175.26 143.51)) (stroke (width 0.1524) (type default))) (wire (pts (xy 175.26 137.16) (xy 182.88 137.16)) (stroke (width 0.1524) (type default))) (wire (pts (xy 182.88 137.16) (xy 182.88 160.02)) (stroke (width 0.1524) (type default))) (wire (pts (xy 226.06 121.92) (xy 241.3 121.92)) (stroke (width 0.1524) (type default))) (wire (pts (xy 248.92 95.25) (xy 248.92 116.84)) (stroke (width 0.1524) (type default))) (junction (at 48.26 60.96) (diameter 0.508) (color 0 0 0 0)) (junction (at 129.54 121.92) (diameter 0.508) (color 0 0 0 0)) (junction (at 175.26 121.92) (diameter 0.508) (color 0 0 0 0)) (junction (at 175.26 137.16) (diameter 0.508) (color 0 0 0 0)))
